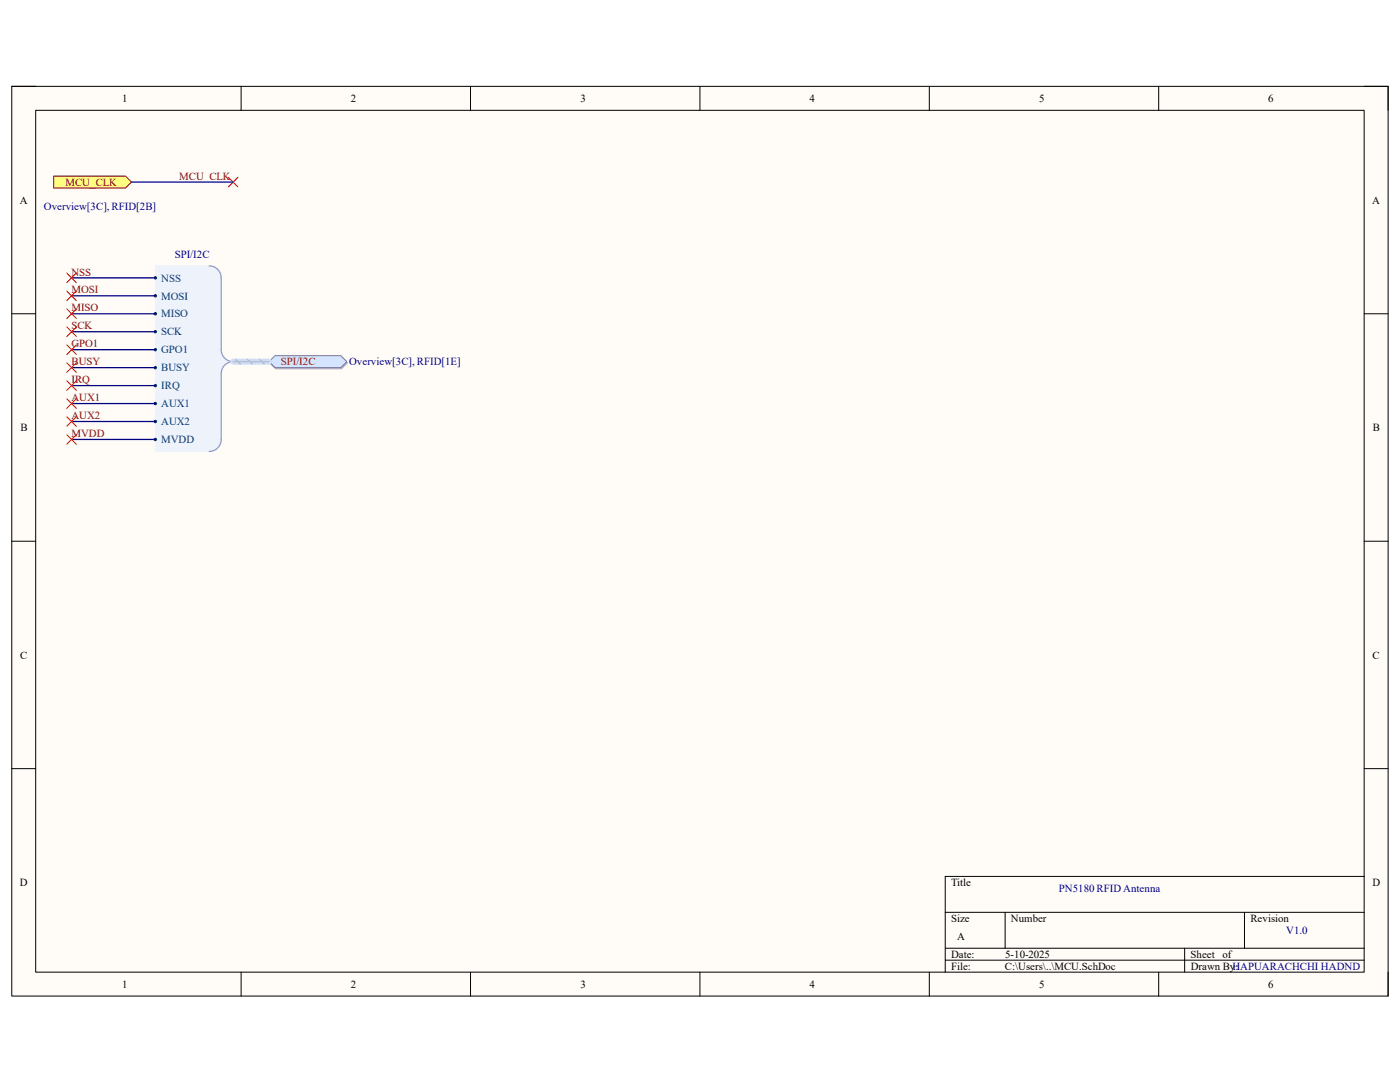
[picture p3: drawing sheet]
<svg xmlns="http://www.w3.org/2000/svg" width="279mm" height="216mm" viewBox="0 0 279 216" stroke-linecap="round" stroke-linejoin="round" font-family="sans-serif">
<path d="M2.3 17.2h274.7v181.6h-274.7z" fill-rule="evenodd" fill="#fffcf8"/>
<path d="M2.3 17.2h274.7v181.6h-274.7z" fill="none" stroke="#000" stroke-width=".2"/>
<path d="M7.1 22h265.1v172h-265.1z" fill-rule="evenodd" fill="#fffcf8"/>
<g fill="none" stroke="#000" stroke-width=".2">
<path d="M2.3 17.2h4.8M48.1 17.2v4.8M93.9 17.2v4.8M139.7 17.2v4.8M185.5 17.2v4.8M231.2 17.2v4.8M272.2 17.2h4.8v4.8M7.1 22h265.1v172h-265.1zM2.3 62.6h4.8M272.2 62.6h4.8M2.3 108h4.8M272.2 108h4.8"/>
<path d="M2.3 153.4h4.8M272.2 153.4h4.8M272.2 174.9h-83.6v19.1M48.1 194v4.8M93.9 194v4.8M139.7 194v4.8M185.5 194v4.8M188.6 182h83.6M188.6 189.2h83.6M188.6 191.6h83.6M200.6 182v7.2M231.2 194v4.8"/>
<path d="M236.4 189.2v4.8M248.4 182v7.2M277 194v4.8"/>
</g>
<path d="M10.7 35.1h14.3l1.2 1.2-1.2 1.2h-14.3z" fill-rule="evenodd" fill="#ffff80"/>
<path d="M10.7 35.1h14.3l1.2 1.2-1.2 1.2h-14.3z" fill="none" stroke="#800000" stroke-width=".2"/>
<path d="M45.6 35.4l1.9 1.9M47.5 35.4l-1.9 1.9" fill="none" stroke="#f00" stroke-width=".2"/>
<path d="M31 53.1h10.8l1.1 .3 .9 .9 .3 1.1v15l.6 1 1.2 .8-1.2 .8-.6 1v13.7l-.3 1.2-.9 .9-1.1 .3h-10.8z" fill-rule="evenodd" fill="#edf2fb"/>
<path d="M31 53.1h10.8l1.1 .3 .9 .9 .3 1.1v15l.6 1 1.2 .8-1.2 .8-.6 1v13.7l-.3 1.2-.9 .9-1.1 .3h-10.8z" fill="none" stroke="#edf2fb" stroke-width=".2"/>
<path d="M41.8 53.1a2.39 2.39 0 0 1 2.3 2.3v14.4a2.39 2.39 0 0 0 2.4 2.4 2.39 2.39 0 0 0-2.4 2.4v13.1a2.39 2.39 0 0 1-2.3 2.4" fill="none" stroke="#8f9ec9" stroke-width=".25"/>
<circle cx="31" cy="55.4" r=".24" fill="#003a70"/>
<circle cx="31" cy="55.4" r=".24" fill="none" stroke="#003a70" stroke-width=".2"/>
<circle cx="31" cy="59" r=".24" fill="#003a70"/>
<circle cx="31" cy="59" r=".24" fill="none" stroke="#003a70" stroke-width=".2"/>
<circle cx="31" cy="62.6" r=".24" fill="#003a70"/>
<circle cx="31" cy="62.6" r=".24" fill="none" stroke="#003a70" stroke-width=".2"/>
<circle cx="31" cy="66.2" r=".24" fill="#003a70"/>
<circle cx="31" cy="66.2" r=".24" fill="none" stroke="#003a70" stroke-width=".2"/>
<circle cx="31" cy="69.8" r=".24" fill="#003a70"/>
<circle cx="31" cy="69.8" r=".24" fill="none" stroke="#003a70" stroke-width=".2"/>
<circle cx="31" cy="73.4" r=".24" fill="#003a70"/>
<circle cx="31" cy="73.4" r=".24" fill="none" stroke="#003a70" stroke-width=".2"/>
<circle cx="31" cy="76.9" r=".24" fill="#003a70"/>
<circle cx="31" cy="76.9" r=".24" fill="none" stroke="#003a70" stroke-width=".2"/>
<circle cx="31" cy="80.5" r=".24" fill="#003a70"/>
<circle cx="31" cy="80.5" r=".24" fill="none" stroke="#003a70" stroke-width=".2"/>
<circle cx="31" cy="84.1" r=".24" fill="#003a70"/>
<circle cx="31" cy="84.1" r=".24" fill="none" stroke="#003a70" stroke-width=".2"/>
<circle cx="31" cy="87.7" r=".24" fill="#003a70"/>
<circle cx="31" cy="87.7" r=".24" fill="none" stroke="#003a70" stroke-width=".2"/>
<path d="M55 71.2h13.1l1.2 1.2-1.2 1.2h-13.1l-1.2-1.2z" fill-rule="evenodd" fill="#bac0ca"/>
<path d="M55 71.2h13.1l1.2 1.2-1.2 1.2h-13.1l-1.2-1.2z" fill="none" stroke="#a6acb6" stroke-width=".2"/>
<path d="M53.7 72.2l1.2-1.2h13.1l1.2 1.2-1.2 1.2h-13.1z" fill-rule="evenodd" fill="#d5e4ff"/>
<path d="M53.7 72.2l1.2-1.2h13.1l1.2 1.2-1.2 1.2h-13.1z" fill="none" stroke="#71809b" stroke-width=".2"/>
<path d="M26.2 36.3h20.3" fill="none" stroke="#00f" stroke-width=".25"/>
<path d="M14.3 55.4h16.7M14.3 59h16.7M14.3 62.6h16.7M14.3 66.2h16.7M14.3 69.8h16.7M14.3 73.4h16.7M14.3 76.9h16.7M14.3 80.5h16.7M14.3 84.1h16.7M14.3 87.7h16.7" fill="none" stroke="#000080" stroke-width=".25"/>
<path d="M46.5 72.2h7.2" fill="none" stroke="#cbdaff" stroke-width="1.2"/>
<path d="M47 71.7l1 .9M49.4 71.7l1 .9M51.8 71.7l.9 .9" fill="none" stroke="#adbce7" stroke-width=".34"/>
<path d="M46.5 72.2h7.2" fill="none" stroke="#adbce7" stroke-width=".25"/>
<g fill="none" stroke="#f00" stroke-width=".2">
<path d="M13.3 54.5l1.9 1.9M13.3 58.1l1.9 1.9M15.2 54.5l-1.9 1.9M15.2 58.1l-1.9 1.9M13.3 61.7l1.9 1.9M13.3 65.2l1.9 1.9M13.3 68.8l1.9 1.9M13.3 72.4l1.9 1.9M13.3 76l1.9 1.9M13.3 79.6l1.9 1.9M15.2 61.7l-1.9 1.9M15.2 65.2l-1.9 1.9"/>
<path d="M15.2 68.8l-1.9 1.9M15.2 72.4l-1.9 1.9M15.2 76l-1.9 1.9M15.2 79.6l-1.9 1.9M13.3 83.2l1.9 1.9M13.3 86.7l1.9 1.9M15.2 83.2l-1.9 1.9M15.2 86.7l-1.9 1.9"/>
</g>
<g font-size="2.2">
<text x="24.4" y="20.4">1</text>
<text x="70" y="20.4">2</text>
<text x="115.9" y="20.4">3</text>
<text x="161.5" y="20.4">4</text>
<text x="207.4" y="20.4">5</text>
<text x="253.1" y="20.4">6</text>
<text x="3.9" y="40.6">A</text>
<text x="273.9" y="40.6">A</text>
<text x="4.1" y="86">B</text>
<text x="274" y="86">B</text>
<text x="4" y="131.4">C</text>
<text x="273.9" y="131.4">C</text>
<text x="4" y="176.8">D</text>
<text x="189.8" y="176.8">Title</text>
<text x="273.9" y="176.8">D</text>
<text x="189.8" y="184">Size</text>
<text x="201.8" y="184">Number</text>
<text x="249.6" y="184">Revision</text>
<text x="189.8" y="191.1">Date:</text>
<text x="191" y="187.5">A</text>
<text x="200.6" y="191.1">5-10-2025</text>
<text x="237.6" y="191.1">Sheet of</text>
<text x="24.4" y="197.1">1</text>
<text x="70" y="197.1">2</text>
<text x="115.9" y="197.1">3</text>
<text x="161.5" y="197.1">4</text>
<text x="189.8" y="193.5">File:</text>
<text x="200.6" y="193.5">C:\Users\..\MCU.SchDoc</text>
<text x="207.4" y="197.1">5</text>
<text x="237.6" y="193.5">Drawn By:</text>
<text x="253.1" y="197.1">6</text>
</g>
<g font-size="2.2" fill="#800000">
<text x="35.8" y="35.9">MCU_CLK</text>
<text x="13.1" y="37.1">MCU_CLK</text>
<text x="14.3" y="55">NSS</text>
<text x="14.3" y="58.5">MOSI</text>
<text x="14.3" y="62.1">MISO</text>
<text x="14.3" y="65.7">SCK</text>
<text x="14.3" y="69.3">GPO1</text>
<text x="14.3" y="72.9">BUSY</text>
<text x="14.3" y="76.5">IRQ</text>
<text x="56" y="72.9">SPI/I2C</text>
<text x="14.3" y="80.1">AUX1</text>
<text x="14.3" y="83.7">AUX2</text>
<text x="14.3" y="87.2">MVDD</text>
</g>
<g font-size="2.2" fill="#000080">
<text x="8.8" y="41.9">Overview[3C], RFID[2B]</text>
<text x="34.9" y="51.4">SPI/I2C</text>
<text x="69.7" y="72.9">Overview[3C], RFID[1E]</text>
<text x="211.3" y="178">PN5180 RFID Antenna</text>
<text x="256.7" y="186.4">V1.0</text>
<text x="246" y="193.5">HAPUARACHCHI HADND</text>
</g>
<g font-size="2.2" fill="#003a70">
<text x="32.2" y="56.2">NSS</text>
<text x="32.2" y="59.8">MOSI</text>
<text x="32.2" y="63.3">MISO</text>
<text x="32.2" y="66.9">SCK</text>
<text x="32.2" y="70.5">GPO1</text>
<text x="32.2" y="74.1">BUSY</text>
<text x="32.2" y="77.7">IRQ</text>
<text x="32.2" y="81.3">AUX1</text>
<text x="32.2" y="84.8">AUX2</text>
<text x="32.2" y="88.4">MVDD</text>
</g>
</svg>
